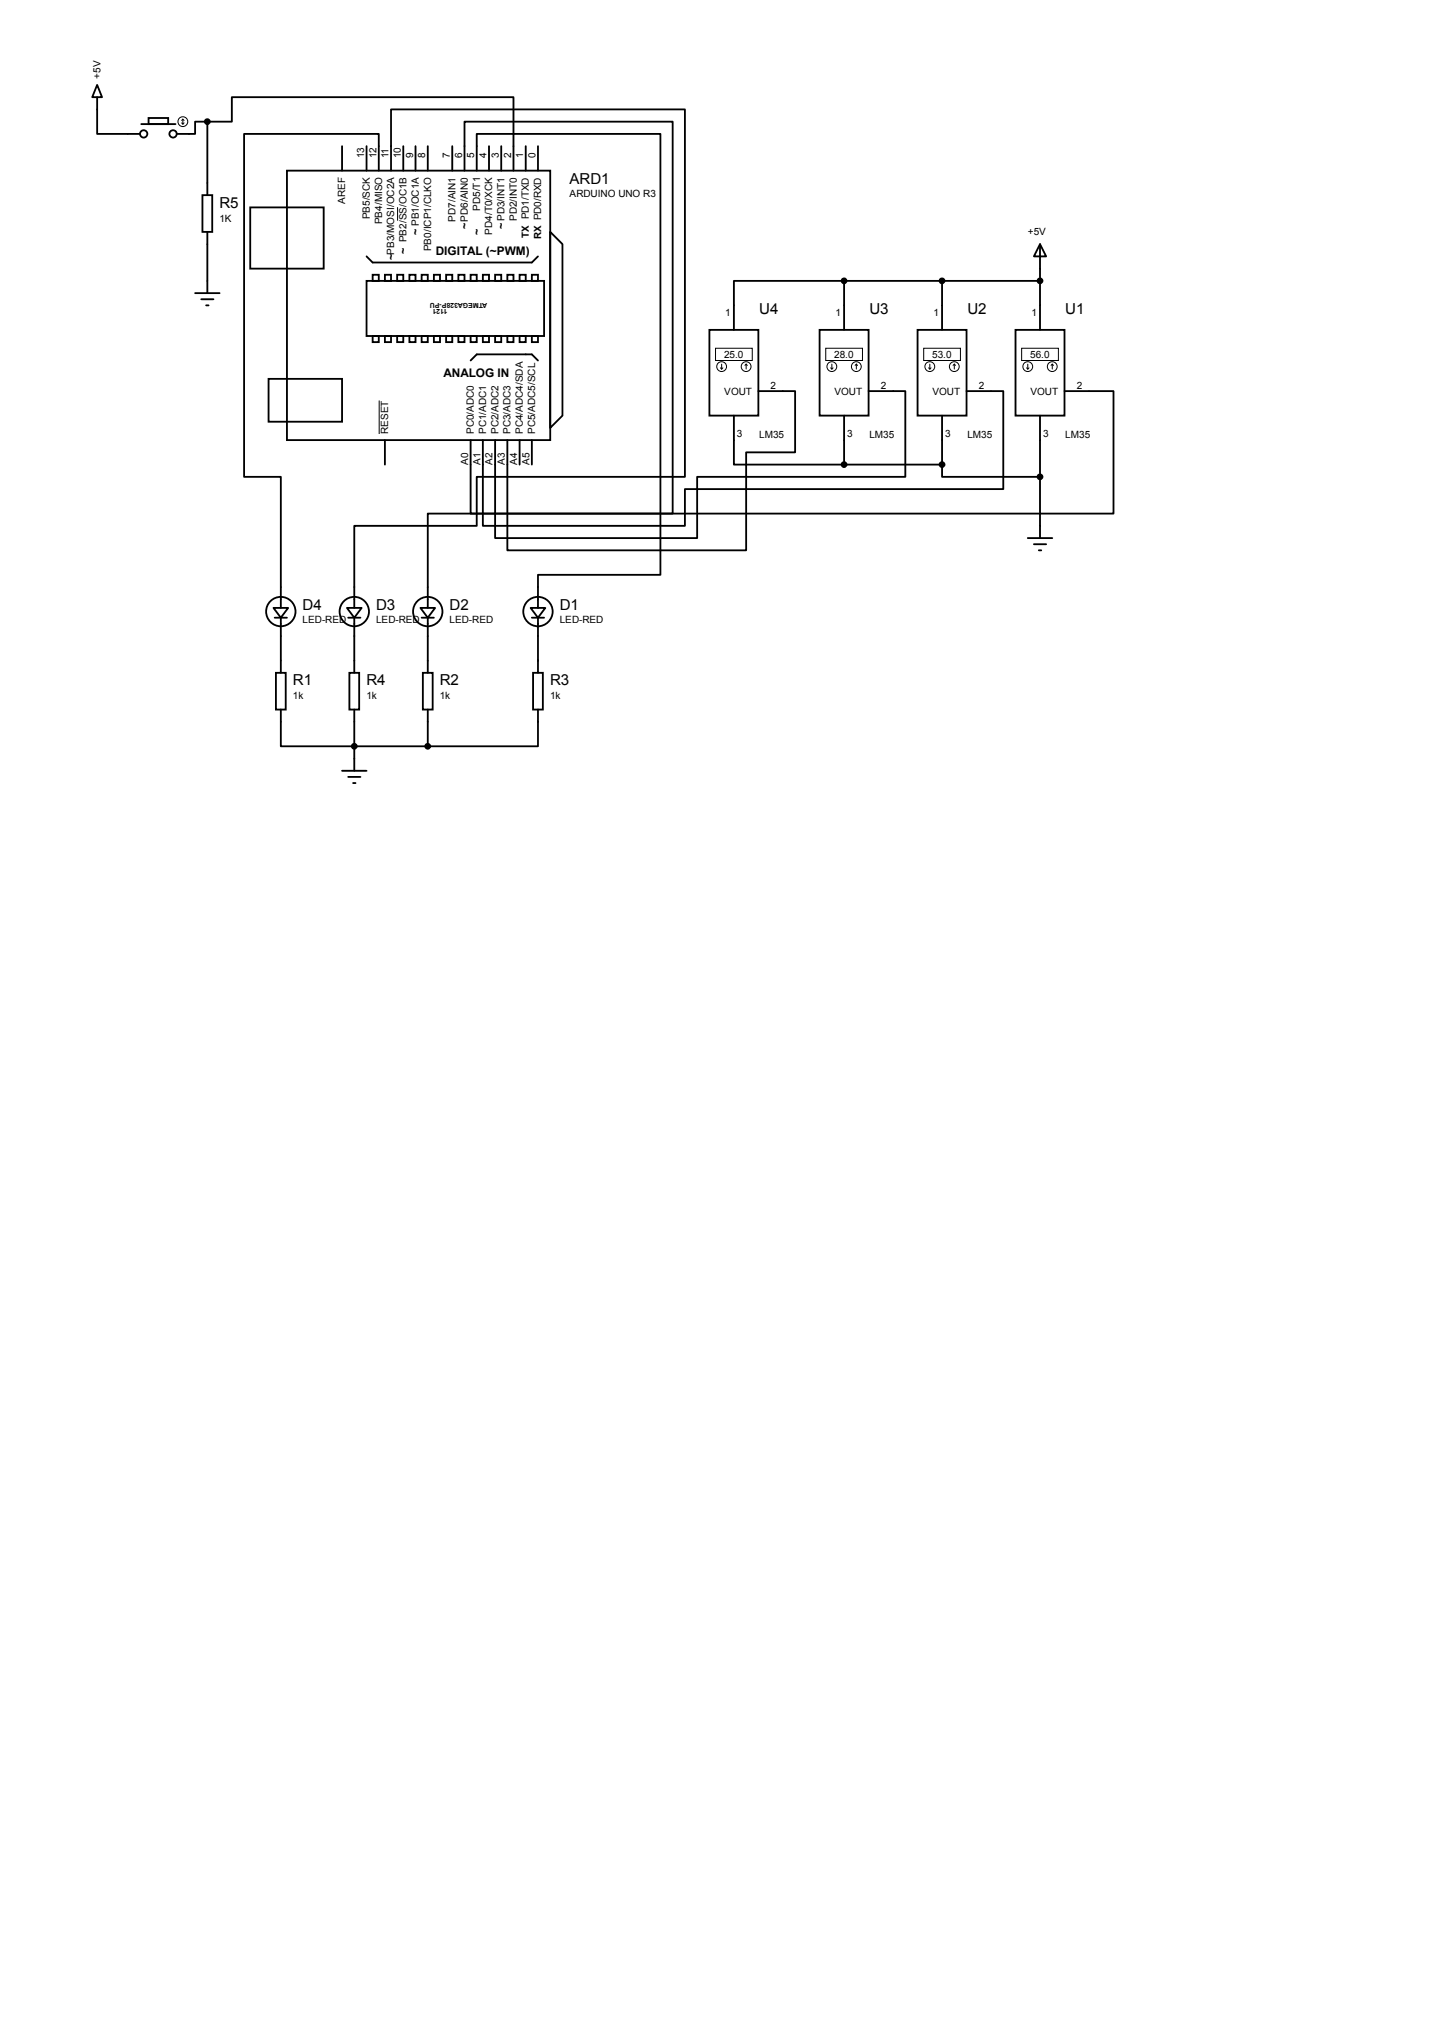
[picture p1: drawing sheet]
<svg xmlns="http://www.w3.org/2000/svg" width="297mm" height="420mm" viewBox="0 0 297 420" stroke-linecap="round" stroke-linejoin="round" font-family="sans-serif">
<g fill="none" stroke="#000" stroke-width=".38">
<path d="M20.2 17.6l1 2.6h-2.1zM20.2 20.2v7.6h8.8M29.3 25.7h7.1M30.8 24.5h4.1v1.2h-4.1zM43 25.2h5.1v-5h58.4v15.2M43 25.2h-2.5v2.6h-3.8M43 25.2v15.3M59.5 35.4h54.6v55.9h-54.6zM71 30.3v5.1M76 30.3v5.1M78.6 35.4v-7.6h-28v71.1h7.7v27.2M81.1 35.4v-12.7h61v76.2h-43.2v10.2h-25.4v17"/>
<path d="M83.7 30.3v5.1M86.2 30.3v5.1M88.7 30.3v5.1M93.8 30.3v5.1M96.4 35.4v-10.2h43.1v81.3h-50.8v19.6M98.9 35.4v-7.6h38.1v91.4h-25.4v6.9M101.4 30.3v5.1M104 30.3v5.1M109.1 30.3v5.1M111.6 30.3v5.1M42 40.5h2v7.6h-2zM43 48.1v12.7"/>
<path d="M51.9 43h15.2v12.7h-15.2zM76 58.3h36.9v11.4h-36.9zM76 53.2l1.3 1.2h33l1.3-1.2M77.3 57h1.3v1.3h-1.3zM79.8 57h1.3v1.3h-1.3zM82.4 57h1.3v1.3h-1.3zM84.9 57h1.3v1.3h-1.3zM87.5 57h1.2v1.3h-1.2zM90 57h1.3v1.3h-1.3zM92.5 57h1.3v1.3h-1.3zM95.1 57h1.3v1.3h-1.3zM97.6 57h1.3v1.3h-1.3z"/>
<path d="M100.2 57h1.2v1.3h-1.2zM102.7 57h1.3v1.3h-1.3zM105.2 57h1.3v1.3h-1.3zM107.8 57h1.3v1.3h-1.3zM110.3 57h1.3v1.3h-1.3zM114.1 48.1l2.6 2.5v35.6l-2.6 2.5zM175.1 58.3h-22.9v10.1M175.1 58.3h40.6M175.1 58.3v10.1M195.4 58.3v10.1M215.7 50.6l1.3 2.6h-2.5zM215.7 50.6v17.8"/>
<path d="M40.5 60.8h5.1M41.7 62.1h2.6M42.8 63.3h.5M55.7 78.6h15.3v8.9h-15.3zM77.3 69.7h1.3v1.3h-1.3zM79.8 69.7h1.3v1.3h-1.3zM82.4 69.7h1.3v1.3h-1.3zM84.9 69.7h1.3v1.3h-1.3zM87.5 69.7h1.2v1.3h-1.2zM90 69.7h1.3v1.3h-1.3zM92.5 69.7h1.3v1.3h-1.3zM95.1 69.7h1.3v1.3h-1.3z"/>
<path d="M97.6 69.7h1.3v1.3h-1.3zM97.6 74.8l1.3-1.3h11.4l1.3 1.3M100.2 69.7h1.2v1.3h-1.2zM102.7 69.7h1.3v1.3h-1.3zM105.2 69.7h1.3v1.3h-1.3zM107.8 69.7h1.3v1.3h-1.3zM110.3 69.7h1.3v1.3h-1.3zM147.2 68.4h10.1v17.8h-10.1zM170 68.4h10.2v17.8h-10.2zM190.3 68.4h10.2v17.8h-10.2zM210.7 68.4h10.1v17.8h-10.1zM79.8 91.3v5.1"/>
<path d="M107.8 91.3v5.1M110.3 91.3v5.1M152.2 86.2v10.2h22.9M157.3 81.1h7.6v12.7h-10.1v20.3h-49.6v-22.8M175.1 86.2v10.2M175.1 96.4h20.3M180.2 81.1h7.6v17.8h-43.2v12.7h-41.9v-20.3M195.4 96.4v2.5h20.3M195.4 86.2v10.2M200.5 81.1h7.6v20.3h-66v7.7h-41.9v-17.8M215.7 86.2v25.4M220.8 81.1h10.2v25.4h-133.4v-15.2"/>
<path d="M213.2 111.6h5.1M214.5 112.9h2.5M215.5 114.1h.5M56.7 126.1h3.1l-1.5 2zM57 128.1h2.5M57.2 139.5h2.1v7.7h-2.1zM58.3 128.1v11.4M72 126.1h3l-1.5 2zM72.2 128.1h2.6M72.5 139.5h2v7.7h-2zM73.5 128.1v11.4M87.2 126.1h3.1l-1.6 2z"/>
<path d="M87.5 128.1h2.5M87.7 139.5h2v7.7h-2zM88.7 128.1v11.4M110.1 126.1h3l-1.5 2zM110.3 128.1h2.6M110.6 139.5h2v7.7h-2zM111.6 128.1v11.4M58.3 147.2v7.6h30.4M71 159.9h5M73.5 147.2v12.7M88.7 147.2v7.6M111.6 147.2v7.6h-22.9"/>
<path d="M72.2 161.1h2.6M73.2 162.4h.5"/>
<circle cx="29.8" cy="27.8" r=".76"/>
<circle cx="35.9" cy="27.8" r=".76"/>
<circle cx="43" cy="25.2" r=".51"/>
<circle cx="175.1" cy="58.2" r=".51"/>
<circle cx="195.4" cy="58.2" r=".51"/>
<circle cx="215.7" cy="58.2" r=".51"/>
<circle cx="175.1" cy="96.3" r=".51"/>
<circle cx="195.4" cy="96.3" r=".51"/>
<circle cx="215.7" cy="98.9" r=".51"/>
<circle cx="58.3" cy="126.8" r="3"/>
<circle cx="73.5" cy="126.8" r="3"/>
<circle cx="88.7" cy="126.8" r="3"/>
<circle cx="111.6" cy="126.8" r="3"/>
<circle cx="73.5" cy="154.8" r=".51"/>
<circle cx="88.7" cy="154.8" r=".51"/>
</g>
<g fill="none" stroke="#000" stroke-width=".21">
<path d="M37.7 25.5l.2 .2M37.9 24.7v1M37.9 24.7l-.2 .3M37.9 24.7l.3 .3M38.2 25.5l-.3 .2M82.5 43v2.8M148.4 72.2h7.6v2.6h-7.6zM149.4 76.3l.3 .2M149.7 75.5v1M149.9 76.3l-.2 .2M154.8 75.5l-.3 .3M154.8 75.5l.2 .3"/>
<path d="M154.8 75.5v1M171.3 72.2h7.6v2.6h-7.6zM172.3 76.3l.3 .2M172.6 75.5v1M172.8 76.3l-.2 .2M177.6 75.5l-.2 .3M177.6 75.5l.3 .3M177.6 75.5v1M191.6 72.2h7.6v2.6h-7.6zM192.6 76.3l.3 .2M192.9 75.5v1M193.1 76.3l-.2 .2"/>
<path d="M198 75.5l-.3 .3M198 75.5l.2 .3M198 75.5v1M211.9 72.2h7.6v2.6h-7.6zM212.9 76.3l.3 .2M213.2 75.5v1M213.4 76.3l-.2 .2M218.3 75.5l-.3 .3M218.3 75.5l.2 .3M218.3 75.5v1M78.7 83.1v6.9"/>
<circle cx="37.9" cy="25.2" r="1.02"/>
<circle cx="149.7" cy="76" r="1.02"/>
<circle cx="154.8" cy="76" r="1.02"/>
<circle cx="172.5" cy="76" r="1.02"/>
<circle cx="177.6" cy="76" r="1.02"/>
<circle cx="192.9" cy="76" r="1.02"/>
<circle cx="197.9" cy="76" r="1.02"/>
<circle cx="213.2" cy="76" r="1.02"/>
<circle cx="218.3" cy="76" r="1.02"/>
</g>
<g fill="#000">
<circle cx="43" cy="25.2" r=".51"/>
<circle cx="175.1" cy="58.2" r=".51"/>
<circle cx="195.4" cy="58.2" r=".51"/>
<circle cx="215.7" cy="58.2" r=".51"/>
<circle cx="175.1" cy="96.3" r=".51"/>
<circle cx="195.4" cy="96.3" r=".51"/>
<circle cx="215.7" cy="98.9" r=".51"/>
<circle cx="73.5" cy="154.8" r=".51"/>
<circle cx="88.7" cy="154.8" r=".51"/>
</g>
<g font-size="3.1">
<text x="118.2" y="38.1">ARD1</text>
<text x="45.5" y="43.1">R5</text>
<text x="157.5" y="65">U4</text>
<text x="180.3" y="65">U3</text>
<text x="200.7" y="65">U2</text>
<text x="221" y="65">U1</text>
<text x="62.8" y="126.4">D4</text>
<text x="78" y="126.4">D3</text>
<text x="93.3" y="126.4">D2</text>
<text x="116.1" y="126.4">D1</text>
<text x="60.7" y="142.2">R1</text>
<text x="76" y="142.2">R4</text>
<text x="91.2" y="142.2">R2</text>
<text x="114.1" y="142.2">R3</text>
</g>
<g font-size="2.5">
<text x="90.4" y="52.8">DIGITAL (~PWM)</text>
<text x="92" y="78.2">ANALOG IN</text>
</g>
<g font-size="2.2">
<text x="97.1" y="47.5" transform="rotate(-90 97.1 47.5)">~PD6/AIN0</text>
<text x="104.7" y="47.5" transform="rotate(-90 104.7 47.5)">~PD3/INT1</text>
<text x="81.9" y="53.8" transform="rotate(-90 81.9 53.8)">~PB3/MOSI/OC2A</text>
<text x="84.4" y="52.6" transform="rotate(-90 84.4 52.6)">~ PB2/SS/OC1B</text>
<text x="87" y="48.8" transform="rotate(-90 87 48.8)">~ PB1/OC1A</text>
<text x="99.7" y="48.8" transform="rotate(-90 99.7 48.8)">~</text>
</g>
<g font-size="2.1">
<text x="20.8" y="16.3" transform="rotate(-90 20.8 16.3)">+5V</text>
<text x="75.5" y="32.9" transform="rotate(-90 75.5 32.9)">13</text>
<text x="78.1" y="32.9" transform="rotate(-90 78.1 32.9)">12</text>
<text x="80.6" y="32.9" transform="rotate(-90 80.6 32.9)">11</text>
<text x="83.1" y="32.9" transform="rotate(-90 83.1 32.9)">10</text>
<text x="85.7" y="32.9" transform="rotate(-90 85.7 32.9)">9</text>
<text x="88.2" y="32.9" transform="rotate(-90 88.2 32.9)">8</text>
<text x="93.3" y="32.9" transform="rotate(-90 93.3 32.9)">7</text>
<text x="95.8" y="32.9" transform="rotate(-90 95.8 32.9)">6</text>
<text x="98.4" y="32.9" transform="rotate(-90 98.4 32.9)">5</text>
<text x="100.9" y="32.9" transform="rotate(-90 100.9 32.9)">4</text>
<text x="103.5" y="32.9" transform="rotate(-90 103.5 32.9)">3</text>
<text x="106" y="32.9" transform="rotate(-90 106 32.9)">2</text>
<text x="108.5" y="32.9" transform="rotate(-90 108.5 32.9)">1</text>
<text x="111.1" y="32.9" transform="rotate(-90 111.1 32.9)">0</text>
<text x="118.2" y="40.9">ARDUINO UNO R3</text>
<text x="45.5" y="46">1K</text>
<text x="71.6" y="42.2" transform="rotate(-90 71.6 42.2)">AREF</text>
<text x="76.7" y="45.5" transform="rotate(-90 76.7 45.5)">PB5/SCK</text>
<text x="79.2" y="46.5" transform="rotate(-90 79.2 46.5)">PB4/MISO</text>
<text x="94.5" y="46" transform="rotate(-90 94.5 46)">PD7/AIN1</text>
<text x="99.6" y="43.7" transform="rotate(-90 99.6 43.7)">PD5/T1</text>
<text x="107.2" y="45.8" transform="rotate(-90 107.2 45.8)">PD2/INT0</text>
<text x="89.4" y="52.1" transform="rotate(-90 89.4 52.1)">PB0/ICP1/CLKO</text>
<text x="102.1" y="48.6" transform="rotate(-90 102.1 48.6)">PD4/T0/XCK</text>
<text x="213.2" y="48.8">+5V</text>
<text x="150.5" y="65.4">1</text>
<text x="173.3" y="65.4">1</text>
<text x="193.6" y="65.4">1</text>
<text x="214" y="65.4">1</text>
<text x="150.2" y="74.2">25.0</text>
<text x="173.1" y="74.2">28.0</text>
<text x="193.4" y="74.2">53.0</text>
<text x="213.7" y="74.2">56.0</text>
<text x="150.2" y="81.8">VOUT</text>
<text x="159.9" y="80.7">2</text>
<text x="173.1" y="81.8">VOUT</text>
<text x="182.7" y="80.7">2</text>
<text x="193.4" y="81.8">VOUT</text>
<text x="203" y="80.7">2</text>
<text x="213.7" y="81.8">VOUT</text>
<text x="223.4" y="80.7">2</text>
<text x="80.5" y="90" transform="rotate(-90 80.5 90)">RESET</text>
<text x="98.3" y="90" transform="rotate(-90 98.3 90)">PC0/ADC0</text>
<text x="100.8" y="90" transform="rotate(-90 100.8 90)">PC1/ADC1</text>
<text x="103.4" y="90" transform="rotate(-90 103.4 90)">PC2/ADC2</text>
<text x="105.9" y="90" transform="rotate(-90 105.9 90)">PC3/ADC3</text>
<text x="108.5" y="90" transform="rotate(-90 108.5 90)">PC4/ADC4/SDA</text>
<text x="111" y="90" transform="rotate(-90 111 90)">PC5/ADC5/SCL</text>
<text x="152.9" y="90.6">3</text>
<text x="157.5" y="90.8">LM35</text>
<text x="175.7" y="90.6">3</text>
<text x="180.3" y="90.8">LM35</text>
<text x="196" y="90.6">3</text>
<text x="200.7" y="90.8">LM35</text>
<text x="216.4" y="90.6">3</text>
<text x="221" y="90.8">LM35</text>
<text x="97.1" y="96.4" transform="rotate(-90 97.1 96.4)">A0</text>
<text x="99.7" y="96.4" transform="rotate(-90 99.7 96.4)">A1</text>
<text x="102.2" y="96.4" transform="rotate(-90 102.2 96.4)">A2</text>
<text x="104.7" y="96.4" transform="rotate(-90 104.7 96.4)">A3</text>
<text x="107.3" y="96.4" transform="rotate(-90 107.3 96.4)">A4</text>
<text x="109.8" y="96.4" transform="rotate(-90 109.8 96.4)">A5</text>
<text x="62.8" y="129.3">LED-RED</text>
<text x="78" y="129.3">LED-RED</text>
<text x="93.3" y="129.3">LED-RED</text>
<text x="116.1" y="129.3">LED-RED</text>
<text x="60.7" y="145">1k</text>
<text x="76" y="145">1k</text>
<text x="91.2" y="145">1k</text>
<text x="114.1" y="145">1k</text>
</g>
<g font-size="2">
<text x="109.7" y="49.4" transform="rotate(-90 109.7 49.4)">TX PD1/TXD</text>
<text x="112.3" y="49.5" transform="rotate(-90 112.3 49.5)">RX PD0/RXD</text>
</g>
<g font-size="1.4">
<text x="92.8" y="64.1" transform="rotate(-180 92.8 64.1)">1121</text>
<text x="101" y="62.9" transform="rotate(-180 101 62.9)">ATMEGA328P-PU</text>
</g>
</svg>
